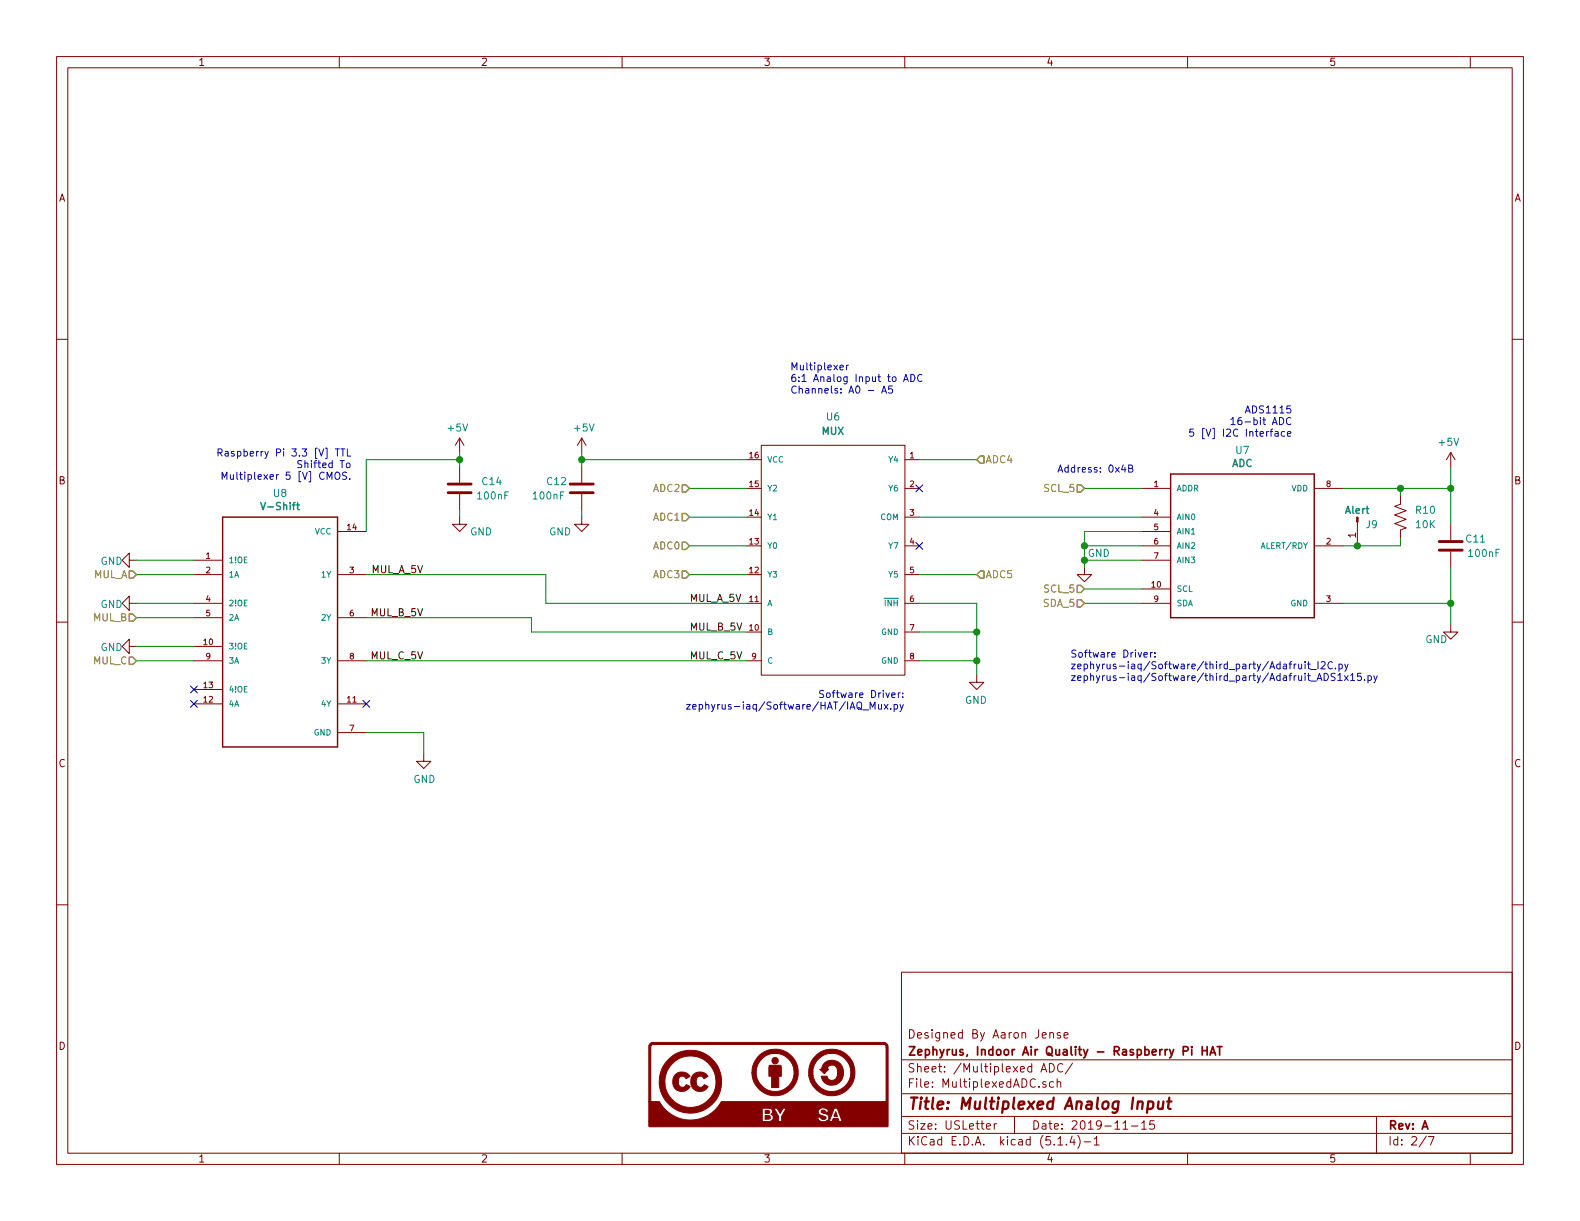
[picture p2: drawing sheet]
EESchema Schematic File Version 4
LIBS:Zephyrus-IAQ-HAT-cache
EELAYER 30 0
EELAYER END
$Descr USLetter 11000 8500
encoding utf-8
Sheet 2 7
Title "Multiplexed Analog Input"
Date "2019-11-15"
Rev "A"
Comp "Zephyrus, Indoor Air Quality - Raspberry Pi HAT"
Comment1 "Designed By Aaron Jense"
Comment2 ""
Comment3 ""
Comment4 ""
$EndDescr
$Comp
L zephyrus_iaq:ADS1115IDGSR U7
U 1 1
P 8650 3800
F 0 "U7" H 8650 4467 50  0000 C CNN
F 1 "ADC" H 8650 4376 50  0000 C CNB
F 2 "zephyrus-iaq:SOP50P490X110-10N" H 8350 4900 50  0001 L BNN
F 3 "MSOP-10 Texas Instruments" H 8200 4600 50  0001 L BNN
F 4 "Texas Instruments" H 8400 4700 50  0001 L BNN "Field4"
F 5 "16-Bit ADC with Integrated MUX, PGA, Comparator, Oscillator, and Reference 10-VSSOP -40 to 125" H 7200 4450 50  0001 L BNN "Field5"
F 6 "ADS1115IDGSR" H 8450 4800 50  0001 L BNN "Field7"
	1    8650 3800
	1    0    0    -1  
$EndComp
$Comp
L zephyrus_iaq:C C?
U 1 1
P 10100 3800
AR Path="/5DAF9FBB" Ref="C?"  Part="1" 
AR Path="/5D9BB3B6/5DAF9FBB" Ref="C11"  Part="1" 
AR Path="/5DA09389/5DAF9FBB" Ref="C?"  Part="1" 
F 0 "C11" H 9850 3850 50  0000 L CNN
F 1 "100nF" H 9750 3750 50  0000 L CNN
F 2 "Capacitor_SMD:C_0805_2012Metric" H 10138 3650 50  0001 C CNN
F 3 "~" H 10100 3800 50  0001 C CNN
	1    10100 3800
	-1   0    0    -1  
$EndComp
$Comp
L zephyrus_iaq:GND #PWR?
U 1 1
P 10100 4350
AR Path="/5DAF9FC1" Ref="#PWR?"  Part="1" 
AR Path="/5D9BB3B6/5DAF9FC1" Ref="#PWR067"  Part="1" 
AR Path="/5DA09389/5DAF9FC1" Ref="#PWR?"  Part="1" 
F 0 "#PWR067" H 10100 4100 50  0001 C CNN
F 1 "GND" H 10200 4250 50  0000 C CNN
F 2 "" H 10100 4350 50  0001 C CNN
F 3 "" H 10100 4350 50  0001 C CNN
	1    10100 4350
	-1   0    0    -1  
$EndComp
Text HLabel 7550 4100 0    50   Input ~ 0
SCL_5
Text HLabel 7550 4200 0    50   Input ~ 0
SDA_5
$Comp
L zephyrus_iaq:SN74lV4051A U6
U 1 1
P 5800 3100
F 0 "U6" H 5800 3300 50  0000 C CNN
F 1 "MUX" H 5800 3200 50  0000 C CNB
F 2 "zephyrus-iaq:SOP65P640X120-16N" H 5800 3100 50  0001 C CNN
F 3 "" H 5800 3100 50  0001 C CNN
	1    5800 3100
	-1   0    0    -1  
$EndComp
$Comp
L zephyrus_iaq:GND #PWR0111
U 1 1
P 7550 3950
F 0 "#PWR0111" H 7550 3700 50  0001 C CNN
F 1 "GND" H 7650 4050 50  0000 C CNN
F 2 "" H 7550 3950 50  0001 C CNN
F 3 "" H 7550 3950 50  0001 C CNN
	1    7550 3950
	1    0    0    -1  
$EndComp
Wire Wire Line
	7550 3700 7550 3800
Connection ~ 7550 3800
Wire Wire Line
	5200 3800 4800 3800
Wire Wire Line
	5200 3600 4800 3600
Wire Wire Line
	5200 3400 4800 3400
Wire Wire Line
	5200 4000 4800 4000
Wire Wire Line
	6400 4000 6800 4000
Wire Wire Line
	6400 3200 6800 3200
Wire Wire Line
	6400 4400 6800 4400
Wire Wire Line
	6400 4600 6800 4600
$Comp
L zephyrus_iaq:GND #PWR0113
U 1 1
P 6800 4700
F 0 "#PWR0113" H 6800 4450 50  0001 C CNN
F 1 "GND" H 6805 4527 50  0000 C CNN
F 2 "" H 6800 4700 50  0001 C CNN
F 3 "" H 6800 4700 50  0001 C CNN
	1    6800 4700
	-1   0    0    -1  
$EndComp
Wire Wire Line
	6800 4400 6800 4600
Wire Wire Line
	6800 4700 6800 4600
Connection ~ 6800 4600
NoConn ~ 6400 3400
NoConn ~ 6400 3800
Connection ~ 7550 3900
Wire Wire Line
	7550 3900 7550 3950
Wire Wire Line
	7550 3800 7550 3900
Wire Wire Line
	7550 3700 7950 3700
Wire Wire Line
	7550 3800 7950 3800
Wire Wire Line
	7550 3900 7950 3900
$Comp
L zephyrus_iaq:+5V #PWR?
U 1 1
P 10100 3250
AR Path="/5DA09389/5DAF9FB3" Ref="#PWR?"  Part="1" 
AR Path="/5D9BB3B6/5DAF9FB3" Ref="#PWR065"  Part="1" 
F 0 "#PWR065" H 10100 3100 50  0001 C CNN
F 1 "+5V" H 10115 3423 50  0000 C CNN
F 2 "" H 10100 3250 50  0001 C CNN
F 3 "" H 10100 3250 50  0001 C CNN
	1    10100 3250
	-1   0    0    -1  
$EndComp
Wire Wire Line
	4050 3550 4050 3600
$Comp
L zephyrus_iaq:C C?
U 1 1
P 4050 3400
AR Path="/5DB367C6" Ref="C?"  Part="1" 
AR Path="/5D9BB3B6/5DB367C6" Ref="C12"  Part="1" 
AR Path="/5DA09389/5DB367C6" Ref="C?"  Part="1" 
F 0 "C12" H 3800 3450 50  0000 L CNN
F 1 "100nF" H 3700 3350 50  0000 L CNN
F 2 "Capacitor_SMD:C_0805_2012Metric" H 4088 3250 50  0001 C CNN
F 3 "~" H 4050 3400 50  0001 C CNN
	1    4050 3400
	1    0    0    -1  
$EndComp
$Comp
L zephyrus_iaq:GND #PWR?
U 1 1
P 4050 3600
AR Path="/5DB367CC" Ref="#PWR?"  Part="1" 
AR Path="/5D9BB3B6/5DB367CC" Ref="#PWR068"  Part="1" 
AR Path="/5DA09389/5DB367CC" Ref="#PWR?"  Part="1" 
F 0 "#PWR068" H 4050 3350 50  0001 C CNN
F 1 "GND" H 3900 3500 50  0000 C CNN
F 2 "" H 4050 3600 50  0001 C CNN
F 3 "" H 4050 3600 50  0001 C CNN
	1    4050 3600
	1    0    0    -1  
$EndComp
$Comp
L zephyrus_iaq:+5V #PWR?
U 1 1
P 4050 3150
AR Path="/5DA09389/5DB367D2" Ref="#PWR?"  Part="1" 
AR Path="/5D9BB3B6/5DB367D2" Ref="#PWR066"  Part="1" 
F 0 "#PWR066" H 4050 3000 50  0001 C CNN
F 1 "+5V" H 4065 3323 50  0000 C CNN
F 2 "" H 4050 3150 50  0001 C CNN
F 3 "" H 4050 3150 50  0001 C CNN
	1    4050 3150
	1    0    0    -1  
$EndComp
Wire Wire Line
	4050 3150 4050 3200
Connection ~ 4050 3200
Wire Wire Line
	4050 3200 4050 3250
Wire Wire Line
	7550 4100 7950 4100
Wire Wire Line
	7550 4200 7950 4200
$Comp
L zephyrus_iaq:Conn_01x01_Male J9
U 1 1
P 9450 3600
F 0 "J9" V 9500 3500 50  0000 C CNN
F 1 "Alert" V 9400 3600 50  0000 C CNB
F 2 "zephyrus-iaq:PinHeader_1x01_P2.54mm_Vertical" H 9450 3600 50  0001 C CNN
F 3 "" H 9450 3600 50  0001 C CNN
	1    9450 3600
	0    -1   1    0   
$EndComp
Text HLabel 4800 3400 0    50   Input ~ 0
ADC2
Text HLabel 4800 3600 0    50   Input ~ 0
ADC1
Text HLabel 4800 3800 0    50   Input ~ 0
ADC0
Text HLabel 4800 4000 0    50   Input ~ 0
ADC3
Text HLabel 6800 4000 2    50   Input ~ 0
ADC5
Text HLabel 6800 3200 2    50   Input ~ 0
ADC4
Text Label 4800 4200 0    50   ~ 0
MUL_A_5V
Text Label 4800 4600 0    50   ~ 0
MUL_C_5V
Text Label 4800 4400 0    50   ~ 0
MUL_B_5V
Wire Wire Line
	6400 4200 6800 4200
Wire Wire Line
	6800 4200 6800 4400
Connection ~ 6800 4400
$Comp
L zephyrus_iaq:R_US R10
U 1 1
P 9750 3600
F 0 "R10" H 9500 3650 50  0000 L CNN
F 1 "10K" H 9500 3550 50  0000 L CNN
F 2 "Resistor_SMD:R_0805_2012Metric" V 9790 3590 50  0001 C CNN
F 3 "" H 9750 3600 50  0001 C CNN
	1    9750 3600
	-1   0    0    -1  
$EndComp
Wire Wire Line
	5200 3200 4050 3200
Text Notes 5500 2750 0    50   ~ 0
Multiplexer\n6:1 Analog Input to ADC\nChannels: A0 - A5\n
Text Notes 9000 3050 2    50   ~ 0
ADS1115\n16-bit ADC\n5 [V] I2C Interface
Wire Wire Line
	9350 4200 10100 4200
Wire Wire Line
	9350 3400 9750 3400
Text Notes 7450 4750 0    50   ~ 0
Software Driver:\nzephyrus-iaq/Software/third_party/Adafruit_I2C.py\nzephyrus-iaq/Software/third_party/Adafruit_ADS1x15.py
Text Notes 6300 4950 2    50   ~ 0
Software Driver:\nzephyrus-iaq/Software/HAT/IAQ_Mux.py
Text HLabel 7550 3400 0    50   Input ~ 0
SCL_5
Wire Wire Line
	7550 3400 7950 3400
Wire Wire Line
	3200 3550 3200 3600
$Comp
L zephyrus_iaq:GND #PWR?
U 1 1
P 3200 3600
AR Path="/5DA1879D" Ref="#PWR?"  Part="1" 
AR Path="/5D9BB3B6/5DA1879D" Ref="#PWR0114"  Part="1" 
AR Path="/5DA09389/5DA1879D" Ref="#PWR?"  Part="1" 
F 0 "#PWR0114" H 3200 3350 50  0001 C CNN
F 1 "GND" H 3050 3500 50  0000 C CNN
F 2 "" H 3200 3600 50  0001 C CNN
F 3 "" H 3200 3600 50  0001 C CNN
	1    3200 3600
	-1   0    0    -1  
$EndComp
Text Notes 2450 3350 2    50   ~ 0
Raspberry Pi 3.3 [V] TTL\nShifted To\n Multiplexer 5 [V] CMOS.
Wire Wire Line
	2950 5100 2950 5250
NoConn ~ 1350 4800
NoConn ~ 2550 4900
NoConn ~ 1350 4900
$Comp
L zephyrus_iaq:+5V #PWR?
U 1 1
P 3200 3150
AR Path="/5DA09389/5DA187A3" Ref="#PWR?"  Part="1" 
AR Path="/5D9BB3B6/5DA187A3" Ref="#PWR0115"  Part="1" 
F 0 "#PWR0115" H 3200 3000 50  0001 C CNN
F 1 "+5V" H 3215 3323 50  0000 C CNN
F 2 "" H 3200 3150 50  0001 C CNN
F 3 "" H 3200 3150 50  0001 C CNN
	1    3200 3150
	-1   0    0    -1  
$EndComp
$Comp
L zephyrus_iaq:C C?
U 1 1
P 3200 3400
AR Path="/5DA18797" Ref="C?"  Part="1" 
AR Path="/5D9BB3B6/5DA18797" Ref="C14"  Part="1" 
AR Path="/5DA09389/5DA18797" Ref="C?"  Part="1" 
F 0 "C14" H 2900 3450 50  0000 L CNN
F 1 "100nF" H 2850 3350 50  0000 L CNN
F 2 "Capacitor_SMD:C_0805_2012Metric" H 3238 3250 50  0001 C CNN
F 3 "~" H 3200 3400 50  0001 C CNN
	1    3200 3400
	-1   0    0    -1  
$EndComp
Text Label 2950 4600 2    50   ~ 0
MUL_C_5V
Text Label 2950 4300 2    50   ~ 0
MUL_B_5V
Text Label 2950 4000 2    50   ~ 0
MUL_A_5V
$Comp
L zephyrus_iaq:GND #PWR0117
U 1 1
P 2950 5250
F 0 "#PWR0117" H 2950 5000 50  0001 C CNN
F 1 "GND" H 2955 5077 50  0000 C CNN
F 2 "" H 2950 5250 50  0001 C CNN
F 3 "" H 2950 5250 50  0001 C CNN
	1    2950 5250
	1    0    0    -1  
$EndComp
$Comp
L zephyrus_iaq:GND #PWR0133
U 1 1
P 950 4500
F 0 "#PWR0133" H 950 4250 50  0001 C CNN
F 1 "GND" V 955 4327 50  0000 C CNN
F 2 "" H 950 4500 50  0001 C CNN
F 3 "" H 950 4500 50  0001 C CNN
	1    950  4500
	0    1    1    0   
$EndComp
$Comp
L zephyrus_iaq:GND #PWR0134
U 1 1
P 950 4200
F 0 "#PWR0134" H 950 3950 50  0001 C CNN
F 1 "GND" V 955 4027 50  0000 C CNN
F 2 "" H 950 4200 50  0001 C CNN
F 3 "" H 950 4200 50  0001 C CNN
	1    950  4200
	0    1    1    0   
$EndComp
$Comp
L zephyrus_iaq:GND #PWR0135
U 1 1
P 950 3900
F 0 "#PWR0135" H 950 3650 50  0001 C CNN
F 1 "GND" V 955 3727 50  0000 C CNN
F 2 "" H 950 3900 50  0001 C CNN
F 3 "" H 950 3900 50  0001 C CNN
	1    950  3900
	0    1    1    0   
$EndComp
Wire Wire Line
	2950 5100 2550 5100
Wire Wire Line
	1350 4500 950  4500
Wire Wire Line
	1350 4200 950  4200
Wire Wire Line
	1350 3900 950  3900
$Comp
L zephyrus_iaq:SN74LV4T125PWR U8
U 1 1
P 1950 4400
F 0 "U8" H 1950 5367 50  0000 C CNN
F 1 "V-Shift" H 1950 5276 50  0000 C CNB
F 2 "zephyrus-iaq:SOP65P640X120-14N" H 1950 4400 50  0001 L BNN
F 3 "" H 1950 4400 50  0001 L BNN
	1    1950 4400
	1    0    0    -1  
$EndComp
Text HLabel 950  4600 0    50   Input ~ 0
MUL_C
Text HLabel 950  4300 0    50   Input ~ 0
MUL_B
Text HLabel 950  4000 0    50   Input ~ 0
MUL_A
Wire Wire Line
	1350 4600 950  4600
Wire Wire Line
	1350 4300 950  4300
Wire Wire Line
	1350 4000 950  4000
Wire Wire Line
	3200 3150 3200 3200
Wire Wire Line
	9450 3800 9350 3800
Wire Wire Line
	9750 3450 9750 3400
Connection ~ 9750 3400
Wire Wire Line
	9750 3400 10100 3400
Wire Wire Line
	9750 3750 9750 3800
Wire Wire Line
	9750 3800 9450 3800
Connection ~ 9450 3800
Wire Wire Line
	7950 3600 6400 3600
Wire Wire Line
	5200 4200 3800 4200
Wire Wire Line
	3800 4000 2550 4000
Wire Wire Line
	5200 4400 3700 4400
Wire Wire Line
	3700 4300 2550 4300
Wire Wire Line
	3800 4000 3800 4200
Wire Wire Line
	3700 4300 3700 4400
Wire Wire Line
	5200 4600 2550 4600
Wire Wire Line
	3200 3200 2550 3200
Wire Wire Line
	2550 3200 2550 3700
Connection ~ 3200 3200
Wire Wire Line
	3200 3200 3200 3250
Text Notes 7900 3300 2    50   ~ 0
Address: 0x4B
Wire Wire Line
	10100 3400 10100 3650
Wire Wire Line
	10100 3950 10100 4200
Wire Wire Line
	10100 4200 10100 4350
Connection ~ 10100 4200
Wire Wire Line
	10100 3250 10100 3400
Connection ~ 10100 3400
$Comp
L cc-by-sa:LOGO #G2
U 1 1
P 5350 7550
F 0 "#G2" H 5350 7287 60  0001 C CNN
F 1 "LOGO" H 5350 7813 60  0001 C CNN
F 2 "" H 5350 7550 50  0001 C CNN
F 3 "" H 5350 7550 50  0001 C CNN
	1    5350 7550
	1    0    0    -1  
$EndComp
$EndSCHEMATC
